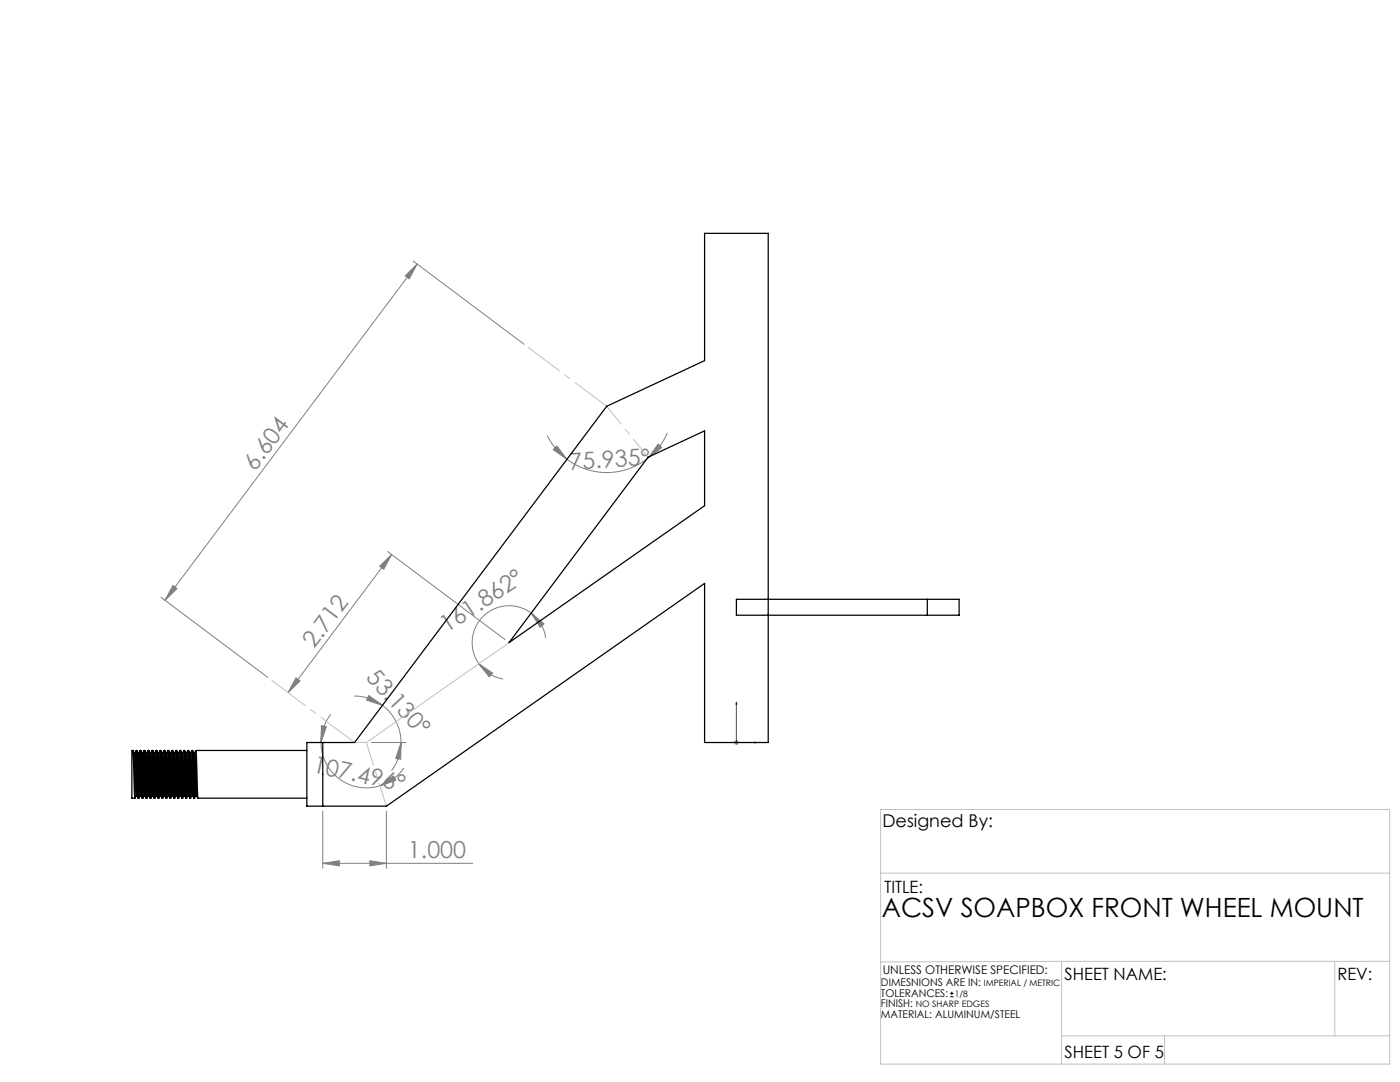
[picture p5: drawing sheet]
<svg xmlns="http://www.w3.org/2000/svg" width="279mm" height="216mm" viewBox="0 0 279 216" stroke-linecap="round" stroke-linejoin="round" font-family="sans-serif">
<path d="M189.6 198.9h.7M189.6 198.2h.7M190 197.9v.6" fill="none" stroke="#000" stroke-width=".2"/>
<g fill="none" stroke="#808080" stroke-width=".2">
<path d="M80.9 55l2.4-2.3-1.6 2.9zM82.5 52.1l22.1 16.6M83.3 52.7l-50.4 67.1M109.2 86.9a13.2 13.2 0 0 0 3.9 4.7M111.1 89l2 2.6-2.7-1.9zM129.4 91.3a13.2 13.2 0 0 1-16.3 .3M131.3 88.6l.8 .7-2.7 2zM133.2 86.5a13.2 13.2 0 0 1-3.8 4.8M32.1 119.2l21.4 16M34.5 116.8l.8 .6-2.4 2.4zM75.8 113l2.4-2.4-1.6 3zM77.4 110l23.4 17.6"/>
<path d="M78.2 110.6l-20.7 27.6M59.1 135.3l.8 .6-2.4 2.3zM70.7 138.9a9.3 9.3 0 0 1 5.6 1.8M73.6 138.8l2.7 1.9-3.1-1zM95.6 132.4l2.7 1.9-.7 .8zM95.6 132.4a7.4 7.4 0 0 0 4.8 3.1M106 122.3l2.6 2.2-.8 .7zM106 122.3a7.4 7.4 0 0 0-9.5 .6 7.4 7.4 0 0 0-.9 9.5M106 122.3a7.4 7.4 0 0 1 2.9 5M64.1 148.2a9.1 9.1 0 0 0 11.7 8.6M64.1 144.8l1 .2-1 3.2zM66 142.6a9.1 9.1 0 0 0-1.9 5.6"/>
<path d="M74.1 148.2h6.9M75.8 156.8l2.7-2 .5 .9zM76.3 140.7a9.3 9.3 0 0 1 3.7 7.5M80 148.2v3.3l-1-.2zM80 148.2a9.3 9.3 0 0 1-1.9 5.6M80.6 153.3a9.1 9.1 0 0 1-4.8 3.5M146.5 148.2h1M146.6 147.8l.7 .7M147 147.7v1M147.3 147.8l-.7 .7M64.4 172.3l3.3-.5v1zM64.4 161.9v11.4"/>
<path d="M64.4 172.3h29.9M73.8 171.8l3.3 .5-3.3 .5zM77.1 161.9v11.4"/>
</g>
<path d="M147 140.1l.1 .4h-.2zM147 140.1v8.1h4M150.6 148.1l.4 .1-.4 .1z" fill="none" stroke="#00f" stroke-width=".2"/>
<path d="M70.8 148.2h2.3" fill="none" stroke="#c0c0c0" stroke-width=".2" stroke-dasharray="15.2 1.3 1.3 1.3"/>
<path d="M129.3 91.2l-8.2-10.1" fill="none" stroke="#c0c0c0" stroke-width=".2" stroke-dasharray="15.2 1.3 1.3 1.3" stroke-dashoffset="10.6"/>
<path d="M121.1 81.1l-15.7-11.8" fill="none" stroke="#c0c0c0" stroke-width=".2" stroke-dasharray="15.2 1.3 1.3 1.3" stroke-dashoffset="7.3"/>
<path d="M70.8 148.2l-16.5-12.4" fill="none" stroke="#c0c0c0" stroke-width=".2" stroke-dasharray="15.2 1.3 1.3 1.3" stroke-dashoffset="6.8"/>
<path d="M73.1 148.2l4 12.7" fill="none" stroke="#c0c0c0" stroke-width=".2" stroke-dasharray="15.2 1.3 1.3 1.3" stroke-dashoffset="10.5"/>
<path d="M101.6 128.2l-28.5 20M175.8 161.5h101.6v50.8h-101.6zM175.8 174.2h101.6M211.9 191.8h65.5M211.9 191.8v20.5M211.9 191.8l-36.1 .1M266.4 191.8v14.9M211.9 206.7h65.5M232.4 206.7v5.6" fill="none" stroke="#c0c0c0" stroke-width=".2"/>
<g fill="#808080">
<path d="M80 148.2v3.3l-1-.2zM73.6 138.8l2.7 1.9-3.1-1z"/>
<path d="M111.1 89l2 2.6-2.7-1.9zM131.3 88.6l.8 .7-2.7 2z"/>
<path d="M106 122.3l2.6 2.2-.8 .7zM95.6 132.4l2.7 1.9-.7 .8z"/>
<path d="M34.5 116.8l.8 .6-2.4 2.4zM80.9 55l2.4-2.3-1.6 2.9z"/>
<path d="M75.8 113l2.4-2.4-1.6 3zM59.1 135.3l.8 .6-2.4 2.3z"/>
<path d="M64.1 144.8l1 .2-1 3.2zM75.8 156.8l2.7-2 .5 .9z"/>
</g>
<path d="M150.6 148.1l.4 .1-.4 .1zM147 140.1l.1 .4h-.2z" fill="#00f"/>
<path d="M73.8 171.8l3.3 .5-3.3 .5zM64.4 172.3l3.3-.5v1z" fill="#808080"/>
<g fill="none" stroke="#000" stroke-width=".25">
<path d="M140.6 46.6h12.7v101.6h-12.7v-31.8l-63.5 44.5h-15.9v-12.7h9.6l50.3-67.1 19.5-9.1zM129.3 91.2l11.3-5.2v14.9l-39 27.3zM147 119.6h44.4v3.2h-44.4zM185.1 119.6v3.2M26.5 149.7h-.2v9.6h.6M26.5 149.7l.4 9.5M26.5 149.8l.3 .4h.2M26.8 150.2l.4 8.6M27 150.2l.4 8.6M27.2 158.8h.2l.2 .5M27.2 158.8l-.3 .5M27.2 149.8l.4 9.5"/>
<path d="M27.3 149.7l-.3 .5M27.3 149.7l.4 9.5M27.3 149.8l.3 .4h.2M27.6 150.2l.4 8.6M27.6 159.3h.1M27.8 150.2l.3 8.6M28 158.8h.1l.3 .5M28 158.8l-.3 .5M28 149.8l.4 9.5M28.1 149.7l-.3 .5M28.1 149.7l.4 9.5M28.1 149.8l.3 .4h.1"/>
<path d="M28.4 150.2l.3 8.6M28.4 159.3h.1M28.5 150.2l.4 8.6M28.7 158.8h.2l.3 .5M28.7 158.8l-.2 .5M28.8 149.8l.4 9.5M28.9 149.7l-.4 .5M28.9 149.7l.4 9.5M28.9 149.8l.2 .4h.2M29.1 150.2l.4 8.6M29.2 159.3h.1M29.3 150.2l.4 8.6"/>
<path d="M29.5 158.8h.2l.3 .5M29.5 158.8l-.2 .5M29.6 149.8l.4 9.5M29.7 149.7l-.4 .5M29.7 149.7l.4 9.5M29.7 149.8l.2 .4h.2M29.9 150.2l.4 8.6M30 159.3h.1M30.1 150.2l.4 8.6M30.3 158.8h.2l.3 .5M30.3 158.8l-.2 .5M30.4 149.8l.4 9.5"/>
<path d="M30.5 149.7l-.4 .5M30.5 149.7l.4 9.5M30.5 149.8l.2 .4h.2M30.7 150.2l.4 8.6M30.8 159.3h.1M30.9 150.2l.4 8.6M31.1 158.8h.2l.3 .5M31.1 158.8l-.2 .5M31.2 149.8l.4 9.5M31.3 149.7l-.4 .5M31.3 149.7l.4 9.5M31.3 149.8l.2 .4h.2"/>
<path d="M31.5 150.2l.4 8.6M31.6 159.3h.1M31.7 150.2l.4 8.6M31.9 158.8h.2l.3 .5M31.9 158.8l-.2 .5M32 149.8l.4 9.5M32.1 149.7l-.4 .5M32.1 149.7l.4 9.5M32.1 149.8l.2 .4h.2M32.3 150.2l.4 8.6M32.4 159.3h.1M32.5 150.2l.4 8.6"/>
<path d="M32.7 158.8h.2l.3 .5M32.7 158.8l-.2 .5M32.8 149.8l.4 9.5M32.9 149.7l-.4 .5M32.9 149.7l.4 9.5M32.9 149.8l.2 .4h.2M33.1 150.2l.4 8.6M33.2 159.3h.1M33.3 150.2l.4 8.6M33.5 158.8h.2M33.5 158.8l-.2 .5M33.6 149.8l-.3 .4"/>
<path d="M33.6 149.8l.3 8.8 .2 .7M33.6 149.7h.1M33.7 149.7l.4 9.5M33.7 149.8l.4 .5 .4 8.5M33.7 158.8l.2 .5M33.9 150.2l.4 8.6M34.1 150.2l.4-.5 .3 9.6 .3-.5M34.3 158.8h.2l.2 .5M34.3 158.8l-.2 .5M34.3 149.8l.4 9.5M34.5 149.8l.2 .4h.2M34.7 150.2l.4 8.6"/>
<path d="M34.7 159.3h.1M34.9 150.2l.4 8.6M35.1 158.8h.2l.2 .5M35.1 149.8l.4 9.5M35.2 149.7l-.3 .5M35.2 149.7l.4 9.5M35.2 149.8l.3 .4h.2M35.5 150.2l.4 8.6M35.5 159.3h.1M35.7 150.2l.4 8.6M35.9 158.8h.2l.2 .5M35.9 158.8l-.3 .5"/>
<path d="M35.9 149.8l.4 9.5M36 149.7l-.3 .5M36 149.7l.4 9.5M36 149.8l.3 .4h.2M36.3 150.2l.4 8.6M36.3 159.3h.1M36.5 150.2l.4 8.6M36.7 158.8h.2l.2 .5M36.7 158.8l-.3 .5M36.7 149.8l.4 9.5M36.8 149.7l-.3 .5M36.8 149.7l.4 9.5"/>
<path d="M36.8 149.8l.3 .4h.2M37.1 150.2l.4 8.6M37.1 159.3h.1M37.3 150.2l.4 8.6M37.5 158.8h.2l.2 .5M37.5 158.8l-.3 .5M37.5 149.8l.4 9.5M37.6 149.7l-.3 .5M37.6 149.7l.4 9.5M37.6 149.8l.3 .4h.2M37.9 150.2l.4 8.6M37.9 159.3h.1"/>
<path d="M38.1 150.2l.4 8.6M38.3 158.8h.2l.2 .5M38.3 158.8l-.3 .5M38.3 149.8l.4 9.5M38.4 149.7l-.3 .5M38.4 149.7l.4 9.5M38.4 149.8l.3 .4h.2M38.7 150.2l.4 8.6M38.7 159.3h.1M38.9 150.2l.4 8.6M39.1 158.8h.2l.2 .5M39.1 158.8l-.3 .5"/>
<path d="M39.1 149.8l.4 9.5M39.5 159.3h21.7M61.2 149.7l-22.1 .1-.2 .4M64.4 148.2v12.7"/>
</g>
<text font-size="5.3" x="176" y="182.9">ACSV SOAPBOX FRONT WHEEL MOUNT</text>
<g font-size="4.7" fill="#808080">
<text x="50.9" y="94.1" transform="rotate(-53 50.9 94.1)">6.604</text>
<text x="113.7" y="93.7" transform="rotate(-3 113.7 93.7)">75.935°</text>
<text x="62.7" y="129.6" transform="rotate(-53 62.7 129.6)">2.712</text>
<text x="89.2" y="126.4" transform="rotate(-33 89.2 126.4)">161.862°</text>
<text x="72.9" y="135.3" transform="rotate(47 72.9 135.3)">53.130°</text>
<text x="62.3" y="154" transform="rotate(12 62.3 154)">107.496°</text>
<text x="81.4" y="171.3">1.000</text>
</g>
<text font-size="3.5" x="176.1" y="165">Designed By:</text>
<g font-size="3.4">
<text x="176.5" y="178.1">TITLE:</text>
<text x="212.5" y="195.5">SHEET NAME:</text>
<text x="266.9" y="195.5">REV:</text>
<text x="212.5" y="211.1">SHEET 5 OF 5</text>
</g>
<text font-size="2.4" x="176.2" y="194.4">UNLESS OTHERWISE SPECIFIED:</text>
<g font-size="2.1">
<text x="175.8" y="196.8">DIMESNIONS ARE IN:</text>
<text x="175.8" y="198.9">TOLERANCES:</text>
<text x="175.8" y="201">FINISH:</text>
<text x="175.8" y="203.1">MATERIAL: ALUMINUM/STEEL</text>
</g>
<g font-size="1.8">
<text x="196.3" y="196.8">IMPERIAL / METRIC</text>
<text x="182.8" y="201">NO SHARP EDGES</text>
<text x="190.5" y="198.9">1/8</text>
</g>
</svg>
